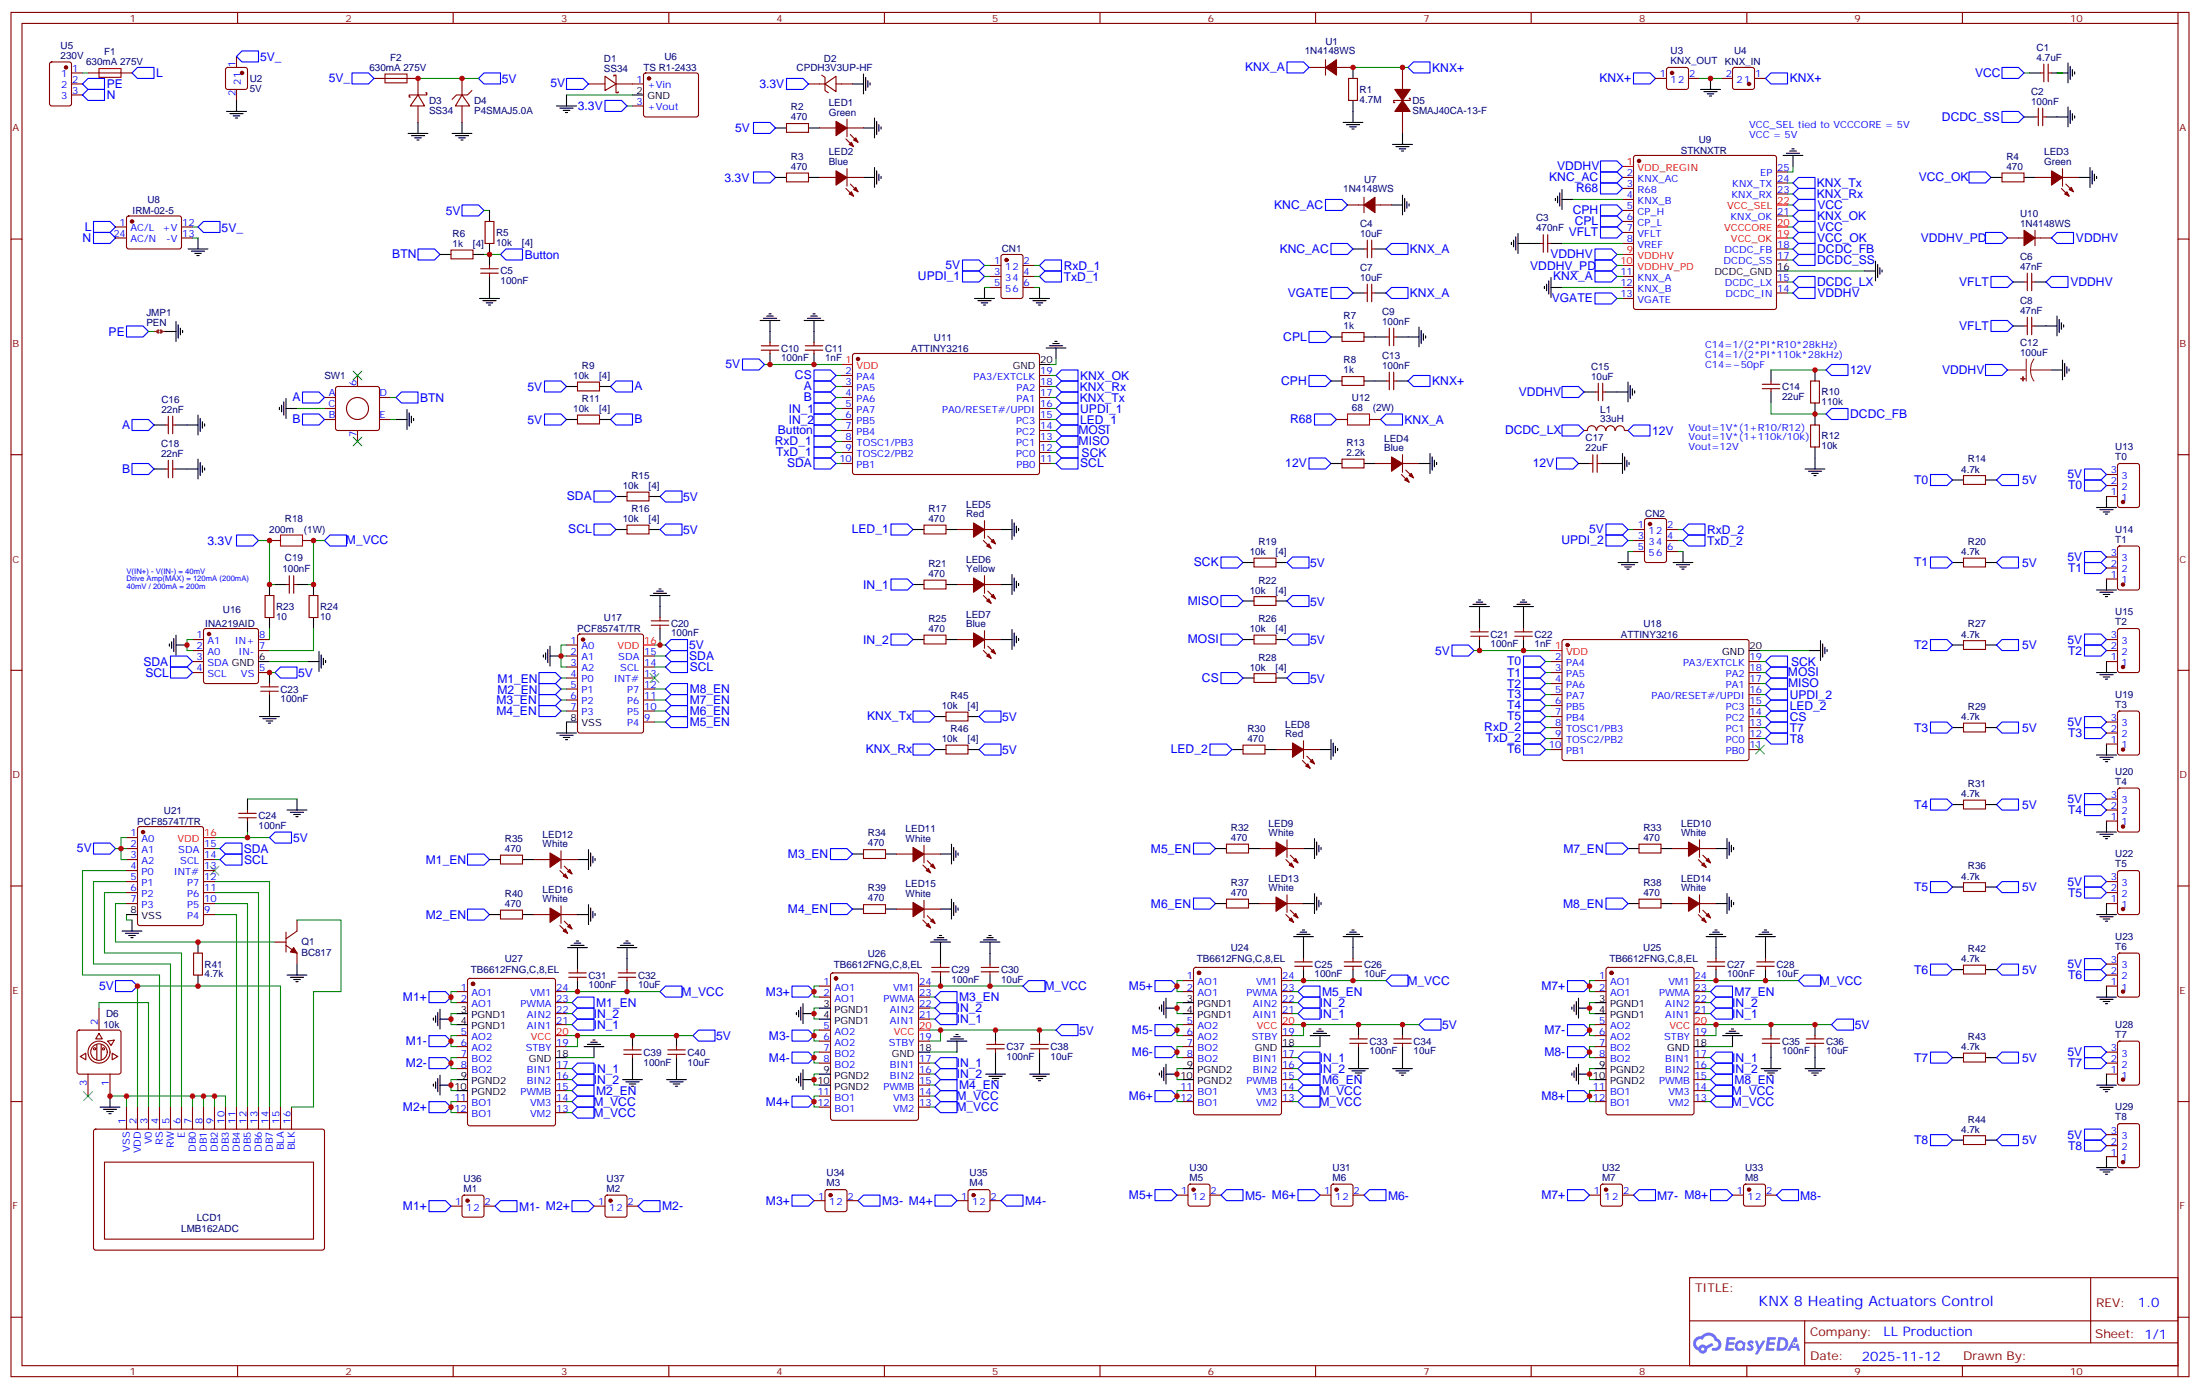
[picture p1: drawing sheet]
# EasyEDA schematic sch_knx-valve-control_v1.0.json
TITLE: KNX 8 Heating Actuators Control; REV: 1.0; Date: 2025-11-12; Sheet: 1/1; Company: LL Production

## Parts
C1  4.7uF  [C0603]
C2  100nF  [C0603]
C3  470nF  [C0603]
C4  10uF  [C0603]
C5  100nF  [C0603]
C6  47nF  [C0603]
C7  10uF  [C0603]
C8  47nF  [C0603]
C9  100nF  [C0603]
C10  100nF  [C0603]
C11  1nF  [C0603]
C12  100uF  [CAP-SMD_BD8.0-L8.3-W8.3-RD]
C13  100nF  [C0603]
C14  22uF  [C0603]
C15  10uF  [C0603]
C16  22nF  [C0603]
C17  22uF  [C0603]
C18  22nF  [C0603]
C19  100nF  [C0603]
C20  100nF  [C0603]
C21  100nF  [C0603]
C22  1nF  [C0603]
C23  100nF  [C0603]
C24  100nF  [C0603]
C25  100nF  [C0603]
C26  10uF  [C0603]
C27  100nF  [C0603]
C28  10uF  [C0603]
C29  100nF  [C0603]
C30  10uF  [C0603]
C31  100nF  [C0603]
C32  10uF  [C0603]
C33  100nF  [C0603]
C34  10uF  [C0603]
C35  100nF  [C0603]
C36  10uF  [C0603]
C37  100nF  [C0603]
C38  10uF  [C0603]
C39  100nF  [C0603]
C40  10uF  [C0603]
CN1  321006SG0ABK00A01  [IDC-TH_321006SG0ABK00A01]
CN2  321006SG0ABK00A01  [IDC-TH_321006SG0ABK00A01]
D1  SS34  [SMA_L4.3-W2.6-LS5.2-RD]
D2  CPDH3V3UP-HF  [SOD-523_L1.2-W0.8-LS1.6-RD-1]
D3  SS34  [SMA_L4.3-W2.6-LS5.2-RD]
D4  P4SMAJ5.0A  [SMA_L4.3-W2.6-LS5.2-RD]
D5  SMAJ40CA-13-F  [SMA_L4.4-W2.6-LS5.0-BI]
D6  10kΩ  [RES-ADJ-SMD_3314G-1-103E]
F1  630mA 275V  [FUSE-SMD_L10.1-W3.1]
F2  630mA 275V  [FUSE-SMD_L10.1-W3.1]
JMP1  PEN  [JMP-2-NO-0603]
L1  33uH  [IND-SMD_L4.9-W4.9_NRS50XX]
LCD1  LMB162ADC  [LCD1602]
LED1  Green  [LED0603-R-RD]
LED2  Blue  [LED0603-R-RD]
LED3  Green  [LED0603-R-RD]
LED4  Blue  [LED0603-R-RD]
LED5  Red  [LED0603-R-RD]
LED6  Yellow  [LED0603-R-RD]
LED7  Blue  [LED0603-R-RD]
LED8  Red  [LED0603-R-RD]
LED9  White  [LED0603-R-RD]
LED10  White  [LED0603-R-RD]
LED11  White  [LED0603-R-RD]
LED12  White  [LED0603-R-RD]
LED13  White  [LED0603-R-RD]
LED14  White  [LED0603-R-RD]
LED15  White  [LED0603-R-RD]
LED16  White  [LED0603-R-RD]
Q1  BC817  [SOT-23-3_L2.9-W1.6-P1.90-LS2.8-BR]
R1  4.7MΩ  [R0603]
R2  470Ω  [R0603]
R3  470Ω  [R0603]
R4  470Ω  [R0603]
R5  10kΩ[4]  [R0402]
R6  1kΩ[4]  [R0402]
R7  1kΩ  [R0603]
R8  1kΩ  [R0603]
R9  10kΩ[4]  [R0402]
R10  110kΩ  [R0603]
R11  10kΩ[4]  [R0402]
R12  10kΩ  [R0603]
R13  2.2kΩ  [R0603]
R14  4.7kΩ  [R0603]
R15  10kΩ[4]  [R0402]
R16  10kΩ[4]  [R0402]
R17  470Ω  [R0603]
R18  200mΩ(1W)  [R1206]
R19  10kΩ[4]  [R0402]
R20  4.7kΩ  [R0603]
R21  470Ω  [R0603]
R22  10kΩ[4]  [R0402]
R23  10Ω  [R0603]
R24  10Ω  [R0603]
R25  470Ω  [R0603]
R26  10kΩ[4]  [R0402]
R27  4.7kΩ  [R0603]
R28  10kΩ[4]  [R0402]
R29  4.7kΩ  [R0603]
R30  470Ω  [R0603]
R31  4.7kΩ  [R0603]
R32  470Ω  [R0603]
R33  470Ω  [R0603]
R34  470Ω  [R0603]
R35  470Ω  [R0603]
R36  4.7kΩ  [R0603]
R37  470Ω  [R0603]
R38  470Ω  [R0603]
R39  470Ω  [R0603]
R40  470Ω  [R0603]
R41  4.7kΩ  [R0603]
R42  4.7kΩ  [R0603]
R43  4.7kΩ  [R0603]
R44  4.7kΩ  [R0603]
R45  10kΩ[4]  [R0402]
R46  10kΩ[4]  [R0402]
SW1  EC11L1525G01  [SW-TH_ALPS_EC11L1525G01]
U1  1N4148WS  [SOD-323_L1.7-W1.3-LS2.7-RD]
U2  5V  [CONN-TH_2P-P5.08_C9900012979]
U3  KNX_OUT  [CONN-TH_2P-P5.08_C9900012979]
U4  KNX_IN  [CONN-TH_2P-P5.08_C9900012979]
U5  230V  [CONN-TH_3P-P5.08_DB127V-5.08-3P-GN-S]
U6  TS R1-2433  [PWRM-TH_3P-L11.7-W7.6-P2.54_R1-2433]
U7  1N4148WS  [SOD-323_L1.7-W1.3-LS2.7-RD]
U8  IRM-02-5  [PWRM-TH_L33.7-W22.2_IRM-02-24]
U9  STKNXTR  [VFQFPN-24_L4.0-W4.0-P0.50-BL-EP2.8]
U10  1N4148WS  [SOD-323_L1.7-W1.3-LS2.7-RD]
U11  ATTINY3216  [SOIC-20_L13.0-W7.6-P1.27-LS10.3-BL]
U12  68Ω(2W)  [R2512]
U13  T0  [CONN-TH_3P-P5.08_DB127V-5.08-3P-GN-S]
U14  T1  [CONN-TH_3P-P5.08_DB127V-5.08-3P-GN-S]
U15  T2  [CONN-TH_3P-P5.08_DB127V-5.08-3P-GN-S]
U16  INA219AID  [SOIC-8_L4.9-W3.9-P1.27-LS6.0-BL]
U17  PCF8574T/TR  [SO-16_L10.3-W7.5-P1.27-LS10.3-BL]
U18  ATTINY3216  [SOIC-20_L13.0-W7.6-P1.27-LS10.3-BL]
U19  T3  [CONN-TH_3P-P5.08_DB127V-5.08-3P-GN-S]
U20  T4  [CONN-TH_3P-P5.08_DB127V-5.08-3P-GN-S]
U21  PCF8574T/TR  [SO-16_L10.3-W7.5-P1.27-LS10.3-BL]
U22  T5  [CONN-TH_3P-P5.08_DB127V-5.08-3P-GN-S]
U23  T6  [CONN-TH_3P-P5.08_DB127V-5.08-3P-GN-S]
U24  TB6612FNG,C,8,EL  [SSOP-24_L8.3-W5.6-P0.65-LS7.6-BL]
U25  TB6612FNG,C,8,EL  [SSOP-24_L8.3-W5.6-P0.65-LS7.6-BL]
U26  TB6612FNG,C,8,EL  [SSOP-24_L8.3-W5.6-P0.65-LS7.6-BL]
U27  TB6612FNG,C,8,EL  [SSOP-24_L8.3-W5.6-P0.65-LS7.6-BL]
U28  T7  [CONN-TH_3P-P5.08_DB127V-5.08-3P-GN-S]
U29  T8  [CONN-TH_3P-P5.08_DB127V-5.08-3P-GN-S]
U30  M5  [CONN-TH_2P-P5.08_C9900012979]
U31  M6  [CONN-TH_2P-P5.08_C9900012979]
U32  M7  [CONN-TH_2P-P5.08_C9900012979]
U33  M8  [CONN-TH_2P-P5.08_C9900012979]
U34  M3  [CONN-TH_2P-P5.08_C9900012979]
U35  M4  [CONN-TH_2P-P5.08_C9900012979]
U36  M1  [CONN-TH_2P-P5.08_C9900012979]
U37  M2  [CONN-TH_2P-P5.08_C9900012979]

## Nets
3.3V: C19.2 D2.1(K) R3.2 R18.1 R23.2 U6.3(+Vout)
5V: C10.1 C11.1 C20.2 C21.1 C22.1 C23.1 C24.2 C33.1 C34.1 C35.1 C36.1 C37.1 C38.1 C39.1 C40.1 CN1.1 CN2.1 D1.2(A) D3.1(K) D4.1(C) F2.2 LCD1.2(VDD) LCD1.15(BLA) R2.2 R5.1 R9.1 R11.1 R14.1 R15.2 R16.2 R19.2 R20.1 R22.2 R26.2 R27.1 R28.2 R29.1 R31.1 R36.1 R41.2 R42.1 R43.1 R44.1 R45.2 R46.2 U11.1(VDD) U13.3 U14.3 U15.3 U16.5(VS) U17.16(VDD) U18.1(VDD) U19.3 U20.3 U21.1(A0) U21.2(A1) U21.3(A2) U21.16(VDD) U22.3 U23.3 U24.19(STBY) U24.20(VCC) U25.19(STBY) U25.20(VCC) U26.19(STBY) U26.20(VCC) U27.19(STBY) U27.20(VCC) U28.3 U29.3
5V_: F2.1 U2.1 U8.12(+V)
12V: C14.1 C17.1 L1.2 R10.2 R13.2
GND: C1.1 C2.2 C3.1 C5.2 C8.1 C9.1 C10.2 C11.2 C12.2 C15.2 C16.1 C17.2 C18.1 C20.1 C21.2 C22.2 C23.2 C24.1 C25.1 C26.1 C27.1 C28.1 C29.1 C30.1 C31.1 C32.1 C33.2 C34.2 C35.2 C36.2 C37.2 C38.2 C39.2 C40.2 CN1.5 CN1.6 CN2.5 CN2.6 D2.2(A) D3.2(A) D4.2(A) D5.2 D6.1 JMP1.2 LCD1.1(VSS) LCD1.7(DB0) LCD1.8(DB1) LCD1.9(DB2) LCD1.10(DB3) LED1.2(-) LED2.2(-) LED3.2(-) LED4.2(-) LED5.2(-) LED6.2(-) LED7.2(-) LED8.2(-) LED9.2(-) LED10.2(-) LED11.2(-) LED12.2(-) LED13.2(-) LED14.2(-) LED15.2(-) LED16.2(-) Q1.2 R1.1 R12.1 SW1.C SW1.E U2.2 U3.2 U4.2 U6.2(GND) U7.2(A) U8.13(-V) U9.4(KNX_B) U9.12(KNX_B) U9.16(DCDC_GND) U9.25(EP) U11.20(GND) U13.1 U14.1 U15.1 U16.1(A1) U16.2(A0) U16.6(GND) U17.1(A0) U17.2(A1) U17.3(A2) U17.8(VSS) U18.20(GND) U19.1 U20.1 U21.8(VSS) U22.1 U23.1 U24.3(PGND1) U24.4(PGND1) U24.9(PGND2) U24.10(PGND2) U24.18(GND) U25.3(PGND1) U25.4(PGND1) U25.9(PGND2) U25.10(PGND2) U25.18(GND) U26.3(PGND1) U26.4(PGND1) U26.9(PGND2) U26.10(PGND2) U26.18(GND) U27.3(PGND1) U27.4(PGND1) U27.9(PGND2) U27.10(PGND2) U27.18(GND) U28.1 U29.1
VCC: C1.2 U9.20(VCCCORE) U9.22(VCC_SEL)
VCC_OK: R4.2 U9.19(VCC_OK)
VDDHV: C6.1 C12.1 C15.1 U9.1(VDD_REGIN) U9.9(VDDHV) U9.14(DCDC_IN) U10.1(K)
VDDHV_PD: U9.10(VDDHV_PD) U10.2(A)
A: C16.2 R9.2 SW1.A U11.3(PA5)
B: C18.2 R11.2 SW1.B U11.4(PA6)
BTN: R6.2 SW1.D
Button: C5.1 R5.2 R6.1 U11.7(PB4)
CPH: R8.2 U9.5(CP_H)
CPL: R7.2 U9.6(CP_L)
CS: R28.1 U11.2(PA4) U18.14(PC2)
DCDC_FB: C14.2 R10.1 R12.2 U9.18(DCDC_FB)
DCDC_LX: L1.1 U9.15(DCDC_LX)
DCDC_SS: C2.1 U9.17(DCDC_SS)
IN_1: R21.2 U11.5(PA7) U24.17(BIN1) U24.21(AIN1) U25.17(BIN1) U25.21(AIN1) U26.17(BIN1) U26.21(AIN1) U27.17(BIN1) U27.21(AIN1)
IN_2: R25.2 U11.6(PB5) U24.16(BIN2) U24.22(AIN2) U25.16(BIN2) U25.22(AIN2) U26.16(BIN2) U26.22(AIN2) U27.16(BIN2) U27.22(AIN2)
KNC_AC: C4.2 U7.1(K) U9.2(KNX_AC)
KNX+: C13.1 D5.1 R1.2 U1.2(A) U3.1 U4.1
KNX_A: C4.1 C7.1 U1.1(K) U9.11(KNX_A) U12.2
KNX_OK: U9.21(KNX_OK) U11.19(PA3/EXTCLK)
KNX_Rx: R46.1 U9.23(KNX_RX) U11.18(PA2)
KNX_Tx: R45.1 U9.24(KNX_TX) U11.17(PA1)
L: F1.2 U8.1(AC/L)
LED_1: R17.2 U11.15(PC3)
LED_2: R30.2 U18.15(PC3)
M1+: U27.1(AO1) U27.2(AO1) U36.1
M1-: U27.5(AO2) U27.6(AO2) U36.2
M1_EN: R35.2 U17.4(P0) U27.23(PWMA)
M2+: U27.11(BO1) U27.12(BO1) U37.1
M2-: U27.7(BO2) U27.8(BO2) U37.2
M2_EN: R40.2 U17.5(P1) U27.15(PWMB)
M3+: U26.1(AO1) U26.2(AO1) U34.1
M3-: U26.5(AO2) U26.6(AO2) U34.2
M3_EN: R34.2 U17.6(P2) U26.23(PWMA)
M4+: U26.11(BO1) U26.12(BO1) U35.1
M4-: U26.7(BO2) U26.8(BO2) U35.2
M4_EN: R39.2 U17.7(P3) U26.15(PWMB)
M5+: U24.1(AO1) U24.2(AO1) U30.1
M5-: U24.5(AO2) U24.6(AO2) U30.2
M5_EN: R32.2 U17.9(P4) U24.23(PWMA)
M6+: U24.11(BO1) U24.12(BO1) U31.1
M6-: U24.7(BO2) U24.8(BO2) U31.2
M6_EN: R37.2 U17.10(P5) U24.15(PWMB)
M7+: U25.1(AO1) U25.2(AO1) U32.1
M7-: U25.5(AO2) U25.6(AO2) U32.2
M7_EN: R33.2 U17.11(P6) U25.23(PWMA)
M8+: U25.11(BO1) U25.12(BO1) U33.1
M8-: U25.7(BO2) U25.8(BO2) U33.2
M8_EN: R38.2 U17.12(P7) U25.15(PWMB)
M_VCC: C19.1 C25.2 C26.2 C27.2 C28.2 C29.2 C30.2 C31.2 C32.2 R18.2 R24.2 U24.13(VM2) U24.14(VM3) U24.24(VM1) U25.13(VM2) U25.14(VM3) U25.24(VM1) U26.13(VM2) U26.14(VM3) U26.24(VM1) U27.13(VM2) U27.14(VM3) U27.24(VM1)
MISO: R22.1 U11.13(PC1) U18.17(PA1)
MOSI: R26.1 U11.14(PC2) U18.18(PA2)
N: U5.3 U8.24(AC/N)
PE: JMP1.1 U5.2
R68: U9.3(R68) U12.1
RxD_1: CN1.2 U11.8(TOSC1/PB3)
RxD_2: CN2.2 U18.8(TOSC1/PB3)
SCK: R19.1 U11.12(PC0) U18.19(PA3/EXTCLK)
SCL: R16.1 U11.11(PB0) U16.4(SCL) U17.14(SCL) U21.14(SCL)
SDA: R15.1 U11.10(PB1) U16.3(SDA) U17.15(SDA) U21.15(SDA)
T0: R14.2 U13.2 U18.2(PA4)
T1: R20.2 U14.2 U18.3(PA5)
T2: R27.2 U15.2 U18.4(PA6)
T3: R29.2 U18.5(PA7) U19.2
T4: R31.2 U18.6(PB5) U20.2
T5: R36.2 U18.7(PB4) U22.2
T6: R42.2 U18.10(PB1) U23.2
T7: R43.2 U18.13(PC1) U28.2
T8: R44.2 U18.12(PC0) U29.2
TxD_1: CN1.4 U11.9(TOSC2/PB2)
TxD_2: CN2.4 U18.9(TOSC2/PB2)
UPDI_1: CN1.3 U11.16(PA0/RESET#/UPDI)
UPDI_2: CN2.3 U18.16(PA0/RESET#/UPDI)
VFLT: C6.2 C8.2 U9.7(VFLT)
VGATE: C7.2 U9.13(VGATE)
Net-(C3-2): C3.2 U9.8(VREF)
Net-(C9-2): C9.2 R7.1
Net-(C13-2): C13.2 R8.1
Net-(D1-1): D1.1(K) U6.1(+Vin)
Net-(D6-2): D6.2 LCD1.3(V0)
Net-(F1-1): F1.1 U5.1
Net-(LCD1-4): LCD1.4(RS) U21.4(P0)
Net-(LCD1-5): LCD1.5(RW) U21.5(P1)
Net-(LCD1-6): LCD1.6(E) U21.6(P2)
Net-(LCD1-11): LCD1.11(DB4) U21.9(P4)
Net-(LCD1-12): LCD1.12(DB5) U21.10(P5)
Net-(LCD1-13): LCD1.13(DB6) U21.11(P6)
Net-(LCD1-14): LCD1.14(DB7) U21.12(P7)
Net-(LCD1-16): LCD1.16(BLK) Q1.3
Net-(LED1-1): LED1.1(+) R2.1
Net-(LED2-1): LED2.1(+) R3.1
Net-(LED3-1): LED3.1(+) R4.1
Net-(LED4-1): LED4.1(+) R13.1
Net-(LED5-1): LED5.1(+) R17.1
Net-(LED6-1): LED6.1(+) R21.1
Net-(LED7-1): LED7.1(+) R25.1
Net-(LED8-1): LED8.1(+) R30.1
Net-(LED9-1): LED9.1(+) R32.1
Net-(LED10-1): LED10.1(+) R33.1
Net-(LED11-1): LED11.1(+) R34.1
Net-(LED12-1): LED12.1(+) R35.1
Net-(LED13-1): LED13.1(+) R37.1
Net-(LED14-1): LED14.1(+) R38.1
Net-(LED15-1): LED15.1(+) R39.1
Net-(LED16-1): LED16.1(+) R40.1
Net-(Q1-1): Q1.1 R41.1 U21.7(P3)
Net-(R23-1): R23.1 U16.8(IN+)
Net-(R24-1): R24.1 U16.7(IN-)

Not connected (* = marked no-connect by the designer): D6 3*; SW1 6(EH)* 7(EH)*; U17 13(INT#)*; U18 11(PB0)*; U21 13(INT#)*

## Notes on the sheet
- VCC_SEL tied to VCCCORE = 5V
  VCC = 5V
- C14=1/(2*PI*R10*28kHz)
  C14=1/(2*PI*110k*28kHz)
  C14=~50pF
- Vout=1V*(1+R10/R12)
  Vout=1V*(1+110k/10k)
  Vout=12V
- V(IN+) - V(IN-) = 40mV
  Drive Amp(MAX) = 120mA (200mA)
  40mV / 200mA = 200mΩ
